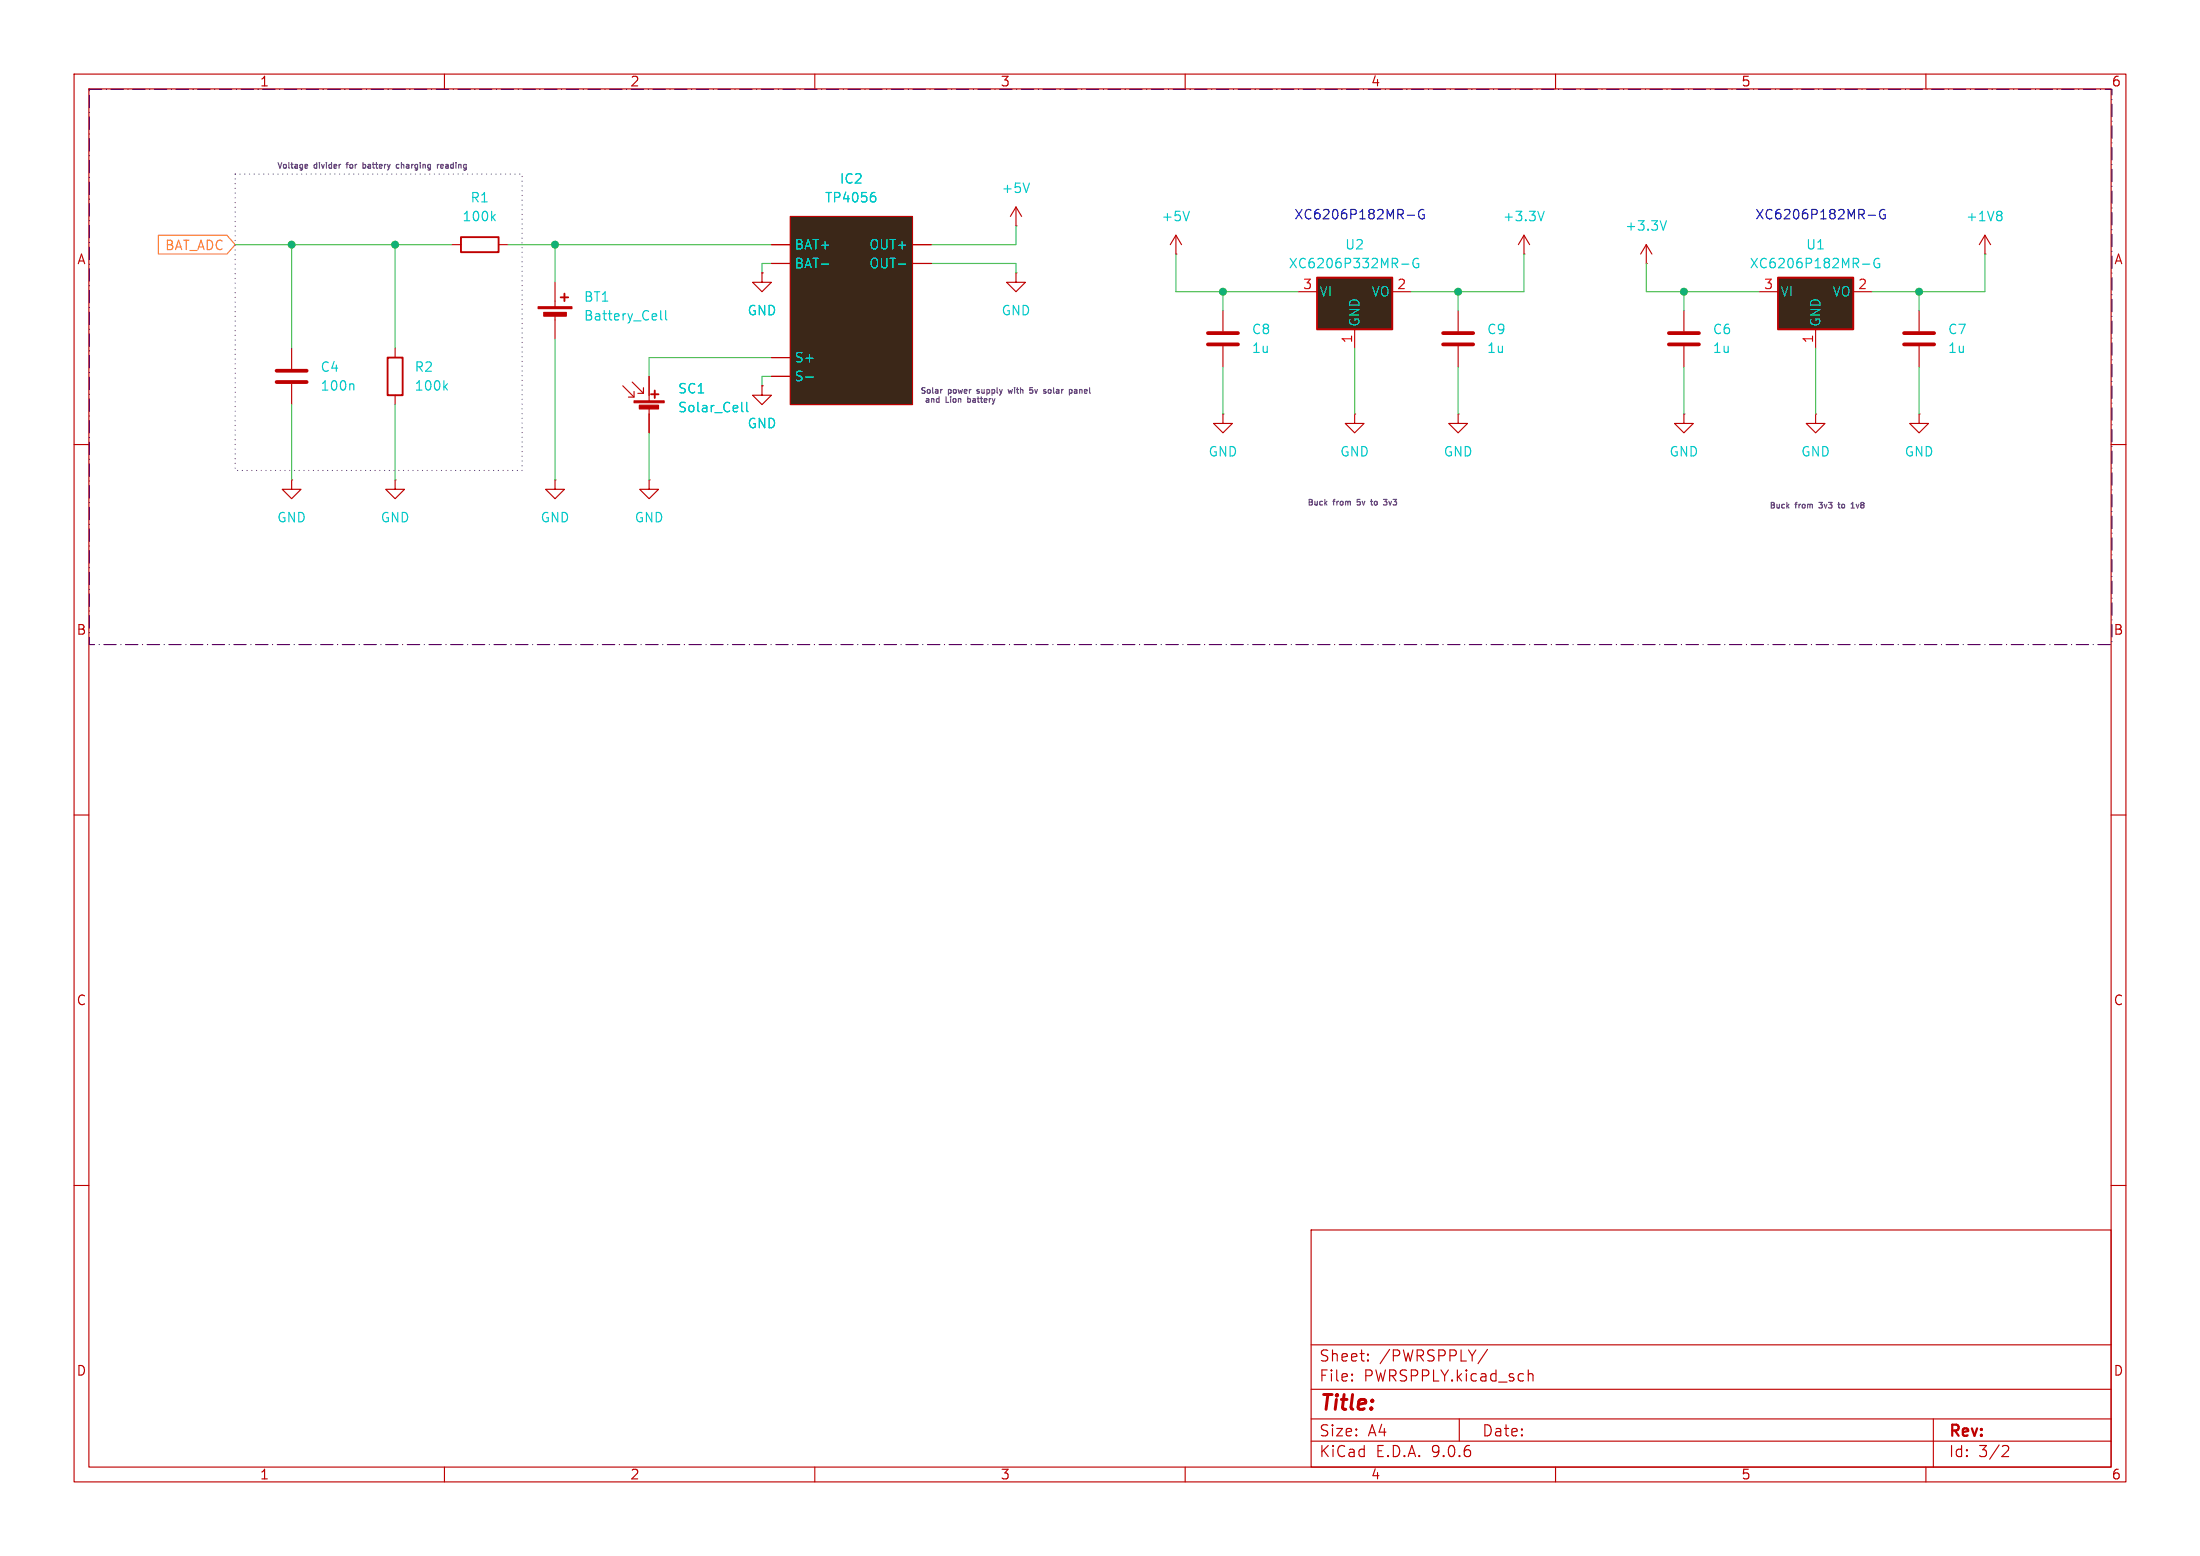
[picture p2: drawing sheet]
<svg xmlns="http://www.w3.org/2000/svg" width="297mm" height="210mm" viewBox="0 0 297 210" stroke-linecap="round" stroke-linejoin="round" font-family="sans-serif">
<g fill="none" stroke="#be0000" stroke-width=".15">
<path d="M10 10h277v190h-277zM12 12h273v186h-273zM60 10v2M110 10v2M160 10v2M210 10v2M260 10v2M268 34.3h.1M268 31.8l-.8 1.2M268 31.8l.7 1.2M268 31.8v2.5M102.9 52.1v1.2h1.2l-1.2 1.3-1.3-1.3h1.3"/>
<path d="M102.9 52.1h.1M227.3 55.9v1.3h1.3l-1.3 1.2-1.2-1.2h1.2M227.3 55.9h.1M10 60h2M285 60h2M10 110h2M285 110h2M10 160h2M177 166h108v32h-108zM285 160h2M60 198v2M110 198v2"/>
<path d="M160 198v2M177 194.5h108M177 191.5h108M177 187.5h108M177 181.5h108M182.5 186.3h.1l-.1 .1M182.5 186.3v.1M182.5 185.5v.1M182.5 185.5h.1l-.1 .1M184.7 183.6v.1M184.7 183.6h-.1l.1 .1M184.7 182.8v.1"/>
<path d="M184.7 182.8h-.1l.1 .1M197 191.5v3M200.8 182.1l-1.3 2M206.3 184.9v1.5M206.3 185.5a.37 .37 0 0 1 .7 .1v.8M210 198v2M260 198v2M261 191.5v6.5M270.5 195.1l.5 .1a.41 .41 0 0 1 .1 .5l-.9 .9h1"/>
</g>
<path d="M270 28.5l.3 .3-.3 .3 .3 .2v.2l-.3 .3" fill="none" stroke="#00c8c8" stroke-width=".15"/>
<path d="M177.8 37.5h10.2v7h-10.2z" fill="#3b2718"/>
<path d="M177.8 37.5h10.2v7h-10.2z" fill="none" stroke="#be0000" stroke-width=".25"/>
<g fill="none" stroke="#be0000" stroke-width=".15">
<path d="M102.9 36.8v1.3h1.2l-1.2 1.3-1.3-1.3h1.3M102.9 36.8h.1M137.2 36.8v1.3h1.2l-1.2 1.3-1.3-1.3h1.3M137.2 36.8h.1M137.2 30.5h.1M137.2 27.9l-.8 1.3M137.2 27.9l.7 1.3M137.2 27.9v2.6M158.7 34.3h.1M158.7 31.8l-.7 1.2M158.7 31.8l.8 1.2M158.7 31.8v2.5"/>
<path d="M175.3 39.4h2.5M188 39.4h2.5M205.7 34.3h.1M205.7 31.8l-.7 1.2M205.7 31.8l.8 1.2M205.7 31.8v2.5M222.2 35.6h.1M222.2 33l-.7 1.3M222.2 33l.8 1.3M222.2 33v2.6M165.1 55.9v1.3h1.3l-1.3 1.2-1.3-1.2h1.3M165.1 55.9h.1"/>
<path d="M165.1 41.9v2.8M165.1 46.7v2.8M182.9 55.9v1.3h1.2l-1.2 1.2-1.3-1.2h1.3M182.9 55.9h.1M182.9 44.5v2.5M196.8 55.9v1.3h1.3l-1.3 1.2-1.2-1.2h1.2M196.8 55.9h.1M196.8 41.9v2.8M196.8 46.7v2.8M227.3 41.9v2.8M227.3 46.7v2.8M39.4 64.8v1.2h1.2l-1.2 1.3-1.3-1.3h1.3"/>
<path d="M39.4 64.8h.1M53.3 64.8v1.2h1.3l-1.3 1.3-1.2-1.3h1.2M53.3 64.8h.1M74.9 64.8v1.2h1.3l-1.3 1.3-1.2-1.3h1.2M74.9 64.8h.1M87.6 64.8v1.2h1.3l-1.3 1.3-1.2-1.3h1.2M87.6 64.8h.1"/>
</g>
<path d="M139 24.7l-.4 1.3M160.6 28.5l-.5 1.3M189.2 35.7h1M191.5 34.9a.62 .62 0 0 0-.8 .5 .62 .62 0 0 0 .5 .7l.3-.1v-.4h-.2M208.5 28.5l-.5 1.3M225 29.8l-.5 1.3" fill="none" stroke="#00c8c8" stroke-width=".15"/>
<path d="M163.1 45h4M163.1 46.5h4M194.8 45h4.1M194.8 46.5h4.1M225.3 45h4.1M225.3 46.5h4.1" fill="none" stroke="#be0000" stroke-width=".51"/>
<path d="M106.7 29.2h16.5v25.4h-16.5z" fill="#3b2718"/>
<g fill="none" stroke="#be0000" stroke-width=".15">
<path d="M74.9 38.1v3.3M104.1 33h2.6M104.1 35.6h2.6M106.7 29.2h16.5v25.4h-16.5zM123.2 33h2.5M123.2 35.6h2.5M74.9 42.4v3.3M84.1 52.1l1.5 1.5M85.3 51.6l1.6 1.5M85.6 52.8v.8h-.8M86.9 52.3v.8h-.8M87.6 50.8v3.3"/>
<path d="M87.6 55.1v3.3M104.1 48.3h2.6M104.1 50.8h2.6M259.1 41.9v2.8M259.1 46.7v2.8"/>
</g>
<path d="M110.9 35.7h1M117.9 26h.2M118 26.5l.2 .2v.3l-.2 .2M121.3 35.7h1M89.2 41.9v1.1l.2 .2M89.9 41.9v1.1l.1 .2M100.1 54.3v1.1l.2 .2M100.8 54.3v1.1l.2 .2M108.8 50.9h1" fill="none" stroke="#00c8c8" stroke-width=".15"/>
<g fill="#be0000" stroke="#be0000" stroke-width=".15">
<path d="M85.6 54.1h4.1v.3h-4.1z"/>
<path d="M86.3 54.7h2.6v.5h-2.6z"/>
<path d="M72.6 41.4h4.6v.3h-4.6z"/>
<path d="M73.4 42.2h3.1v.5h-3.1z"/>
</g>
<path d="M76.2 39.6v1M75.7 40.1h1M87.9 53.2h1M88.4 52.7v1" fill="none" stroke="#be0000" stroke-width=".25"/>
<path d="M257 45h4.1M257 46.5h4.1" fill="none" stroke="#be0000" stroke-width=".51"/>
<path d="M240 37.5h10.2v7h-10.2z" fill="#3b2718"/>
<path d="M62.2 32h5.1v2h-5.1zM240 37.5h10.2v7h-10.2zM52.3 48.3h2.1v5h-2.1z" fill="none" stroke="#be0000" stroke-width=".25"/>
<g fill="none" stroke="#be0000" stroke-width=".15">
<path d="M61 33h1.2M67.3 33h1.3M102.9 36.8h.1M104.1 33h2.6M104.1 35.6h2.6M123.2 33h2.5M123.2 35.6h2.5M237.5 39.4h2.5M250.2 39.4h2.5M39.4 47v2.8M39.4 51.8v2.8M53.3 47v1.3"/>
<path d="M53.3 53.3v1.3M87.6 50.8v2.5M87.6 55.9v2.5M102.9 52.1h.1M104.1 48.3h2.6M104.1 50.8h2.6M245.1 55.9v1.3h1.3l-1.3 1.2-1.3-1.2h1.3M245.1 55.9h.1M245.1 44.5v2.5M259.1 55.9v1.3h1.2l-1.2 1.2-1.3-1.2h1.3M259.1 55.9h.1"/>
</g>
<g fill="none" stroke="#00c8c8" stroke-width=".15">
<path d="M66.5 29.3l.4 .5M66.9 28.9l-.5 .5M110.9 35.7h1M117.9 26h.2M118 26.5l.2 .2v.3l-.2 .2M121.3 35.7h1M251.5 35.7h.9M253.7 34.9a.62 .62 0 0 0-.8 .5 .62 .62 0 0 0 .5 .7l.4-.1v-.4h-.3M47.6 51.8l.2 .2v.6M60 52.2l.4 .4M60.4 51.8l-.5 .5M100.1 54.3v1.1l.2 .2"/>
<path d="M100.8 54.3v1.1l.2 .2M108.8 50.9h1"/>
</g>
<path d="M37.3 50h4.1M37.3 51.6h4.1" fill="none" stroke="#be0000" stroke-width=".51"/>
<path d="M21.4 31.7h9.2l1.1 1.3-1.1 1.3h-9.2z" fill="none" stroke="#ff8232" stroke-width=".15"/>
<g fill="none" stroke="#49bd4e" stroke-width=".15">
<path d="M31.7 33h29.3M39.4 33v14M53.3 33v14M68.6 33h35.5M74.9 33v5.1M104.1 35.6h-1.2v1.2M125.7 35.6h11.5v1.2M137.2 30.5v2.5h-11.5M158.7 34.3v5.1h16.6M165.1 39.4v2.5M196.8 39.4v2.5M205.7 34.3v5.1h-15.2"/>
<path d="M222.2 35.6v3.8h15.3M227.3 39.4v2.5M259.1 39.4v2.5M268 34.3v5.1h-15.3M39.4 54.6v10.2M53.3 54.6v10.2M74.9 45.7v19.1M87.6 58.4v6.4M104.1 50.8h-1.2v1.3M104.1 48.3h-16.5v2.5M165.1 49.5v6.4M182.9 47v8.9"/>
<path d="M196.8 49.5v6.4M227.3 49.5v6.4M245.1 47v8.9M259.1 49.5v6.4"/>
</g>
<path d="M12.1 12.1h273v74.9h-273z" fill="none" stroke="#5a005f" stroke-width=".15" stroke-dasharray="1.7 .6 0 .6"/>
<path d="M31.7 23.5h38.8v40h-38.8z" fill="none" stroke="#634a6e" stroke-width=".15" stroke-dasharray="0 .6"/>
<path d="M190 29.1h1M192.2 28.3a.62 .62 0 0 0-.7 .5 .62 .62 0 0 0 .4 .7l.4-.1v-.4h-.3M252.2 29.1h1M254.5 28.3a.62 .62 0 0 0-.8 .5 .62 .62 0 0 0 .5 .7l.3-.1v-.4h-.2" fill="none" stroke="#0000c2" stroke-width=".15"/>
<g fill="none" stroke="#634a6e" stroke-width=".15">
<path d="M41.2 22.7h.3M41.2 22.2h.2l.1 .2h-.3M46 22.2h-.2M46.7 22.2h.3M49 22.7h.3M49 22.2h.3M49 21.9v.8M53.9 22.2h-.3l-.1 .1 .1 .4h.3M59.1 22.2v.5M59.3 22.2l-.2 .1M59.5 22.4h.4l-.1-.2h-.2l-.1 .1v.4h.3M127.2 52.6h-.2"/>
<path d="M127.7 53.5v.8h.4M130.7 53.5v.8M131 54.2l-.3 .1M131.9 53l.1 .1M131.9 52.6v.2M136.1 52.6l.1 .5 .2-.4 .1 .4M139.4 52.3h-.4v.4l.4-.1v.4l-.1 .1-.3-.1M141.8 52.6h-.1l-.2 .1v.3h.3M145.1 52.6h.3v.5M145.4 52.7l-.4 .2 .1 .2 .3-.1M185 67.7h.3M185.1 67.4v.7l.2 .1"/>
<path d="M186.8 67.4h.4l-.2 .3 .2 .1v.2l-.1 .2h-.2M245.5 67.8h.5M245.5 68.5h.1M248.1 68.1h.3M248.2 67.8v.7l.2 .1M249.9 68.6h.4M250 68l.1-.2v.8"/>
</g>
<g fill="#009600" stroke="#009600" stroke-width=".15">
<circle cx="74.9" cy="33" r=".46"/>
<circle cx="53.3" cy="33" r=".46"/>
<circle cx="39.4" cy="33" r=".46"/>
<circle cx="165.1" cy="39.4" r=".46"/>
<circle cx="196.8" cy="39.4" r=".46"/>
<circle cx="259.1" cy="39.4" r=".46"/>
<circle cx="227.3" cy="39.4" r=".46"/>
</g>
<text font-size="2.8" fill="#be0000" x="178" y="190.9">Title:</text>
<g font-size="2.1" fill="#be0000">
<text x="178" y="184">Sheet:</text>
<text x="186.2" y="184">/PWRSPPLY/</text>
<text x="178" y="186.7">File:</text>
<text x="184.1" y="186.7">PWRSPPLY.kicad_sch</text>
<text x="178" y="196.9">KiCad</text>
<text x="178" y="194.1">Size:</text>
<text x="184.7" y="194.1">A4</text>
<text x="185.7" y="196.9">E.D.A.</text>
<text x="193.3" y="196.9">9.0.6</text>
<text x="200" y="194.1">Date:</text>
<text x="263" y="194.3">Rev:</text>
<text x="263" y="196.9">Id:</text>
<text x="267.1" y="196.9">3/2</text>
</g>
<g font-size="1.8" fill="#be0000">
<text x="35" y="11.9">1</text>
<text x="85" y="11.9">2</text>
<text x="135" y="11.9">3</text>
<text x="185" y="11.9">4</text>
<text x="235" y="11.9">5</text>
<text x="285" y="11.9">6</text>
<text x="10.3" y="35.9">A</text>
<text x="285.3" y="35.9">A</text>
<text x="10.3" y="85.9">B</text>
<text x="285.3" y="85.9">B</text>
<text x="10.3" y="135.9">C</text>
<text x="285.3" y="135.9">C</text>
<text x="10.3" y="185.9">D</text>
<text x="285.3" y="185.9">D</text>
<text x="35" y="199.9">1</text>
<text x="85" y="199.9">2</text>
<text x="135" y="199.9">3</text>
<text x="185" y="199.9">4</text>
<text x="235" y="199.9">5</text>
<text x="285" y="199.9">6</text>
</g>
<g font-size="1.8" fill="#00c8c8">
<text x="63.4" y="27.5">R1</text>
<text x="111.3" y="27.5">TP4056</text>
<text x="113.3" y="25">IC2</text>
<text x="135.1" y="26.3">+5V</text>
<text x="62.3" y="30.1">100k</text>
<text x="107.2" y="33.9">BAT+</text>
<text x="117.3" y="33.9">OUT+</text>
<text x="156.7" y="30.1">+5V</text>
<text x="181.5" y="33.9">U2</text>
<text x="202.8" y="30.1">+3.3V</text>
<text x="219.3" y="31.3">+3.3V</text>
<text x="243.7" y="33.9">U1</text>
<text x="265.3" y="30.1">+1V8</text>
<text x="78.7" y="40.9">BT1</text>
<text x="107.2" y="36.4">BAT-</text>
<text x="117.3" y="36.4">OUT-</text>
<text x="173.9" y="36.4">XC6206P332MR-G</text>
<text x="178.1" y="40.2">VI</text>
<text x="185.1" y="40.2">VO</text>
<text x="236.1" y="36.4">XC6206P182MR-G</text>
<text x="240.3" y="40.2">VI</text>
<text x="247.3" y="40.2">VO</text>
<text x="78.7" y="43.5">Battery_Cell</text>
<text x="100.8" y="42.8">GND</text>
<text x="135.1" y="42.8">GND</text>
<text x="168.9" y="45.3">C8</text>
<text x="168.9" y="47.9">1u</text>
<text x="183.7" y="44.2" transform="rotate(-90 183.7 44.2)">GND</text>
<text x="200.7" y="45.3">C9</text>
<text x="200.7" y="47.9">1u</text>
<text x="231.1" y="45.3">C6</text>
<text x="231.1" y="47.9">1u</text>
<text x="246" y="44.2" transform="rotate(-90 246 44.2)">GND</text>
<text x="262.9" y="45.3">C7</text>
<text x="262.9" y="47.9">1u</text>
<text x="43.2" y="50.4">C4</text>
<text x="43.2" y="52.9">100n</text>
<text x="55.9" y="50.4">R2</text>
<text x="55.9" y="52.9">100k</text>
<text x="91.4" y="53.3">SC1</text>
<text x="107.2" y="49.1">S+</text>
<text x="107.2" y="51.7">S-</text>
<text x="91.4" y="55.9">Solar_Cell</text>
<text x="100.8" y="58">GND</text>
<text x="163.1" y="61.8">GND</text>
<text x="180.8" y="61.8">GND</text>
<text x="194.8" y="61.8">GND</text>
<text x="225.3" y="61.8">GND</text>
<text x="243.1" y="61.8">GND</text>
<text x="257" y="61.8">GND</text>
<text x="37.3" y="70.7">GND</text>
<text x="51.3" y="70.7">GND</text>
<text x="72.9" y="70.7">GND</text>
<text x="85.6" y="70.7">GND</text>
</g>
<g font-size="1.8" fill="#0000c2">
<text x="174.7" y="29.8">XC6206P182MR-G</text>
<text x="236.9" y="29.8">XC6206P182MR-G</text>
</g>
<text font-size="1.8" fill="#ff8232" x="22.2" y="34">BAT_ADC</text>
<g font-size="1.8" fill="#f00000">
<text x="175.8" y="39.1">3</text>
<text x="188.5" y="39.1">2</text>
<text x="238.1" y="39.1">3</text>
<text x="250.8" y="39.1">2</text>
<text x="182.6" y="46.4" transform="rotate(-90 182.6 46.4)">1</text>
<text x="244.9" y="46.4" transform="rotate(-90 244.9 46.4)">1</text>
</g>
<g font-size="1.1" fill="#634a6e">
<text x="37.3" y="23">Voltage</text>
<text x="42.4" y="23">divider</text>
<text x="47.1" y="23">for</text>
<text x="49.6" y="23">battery</text>
<text x="54.4" y="23">charging</text>
<text x="60.2" y="23">reading</text>
<text x="124.2" y="53.3">Solar</text>
<text x="128.1" y="53.3">power</text>
<text x="132.3" y="53.3">supply</text>
<text x="136.8" y="53.3">with</text>
<text x="140" y="53.3">5v</text>
<text x="142.2" y="53.3">solar</text>
<text x="145.9" y="53.3">panel</text>
<text x="125.1" y="54.6">and</text>
<text x="128" y="54.6">Lion</text>
<text x="131.3" y="54.6">battery</text>
<text x="176.4" y="68.4">Buck</text>
<text x="180" y="68.4">from</text>
<text x="183.5" y="68.4">5v</text>
<text x="185.7" y="68.4">to</text>
<text x="187.7" y="68.4">3v3</text>
<text x="238.8" y="68.8">Buck</text>
<text x="242.4" y="68.8">from</text>
<text x="245.9" y="68.8">3v3</text>
<text x="248.8" y="68.8">to</text>
<text x="250.8" y="68.8">1v8</text>
</g>
</svg>
